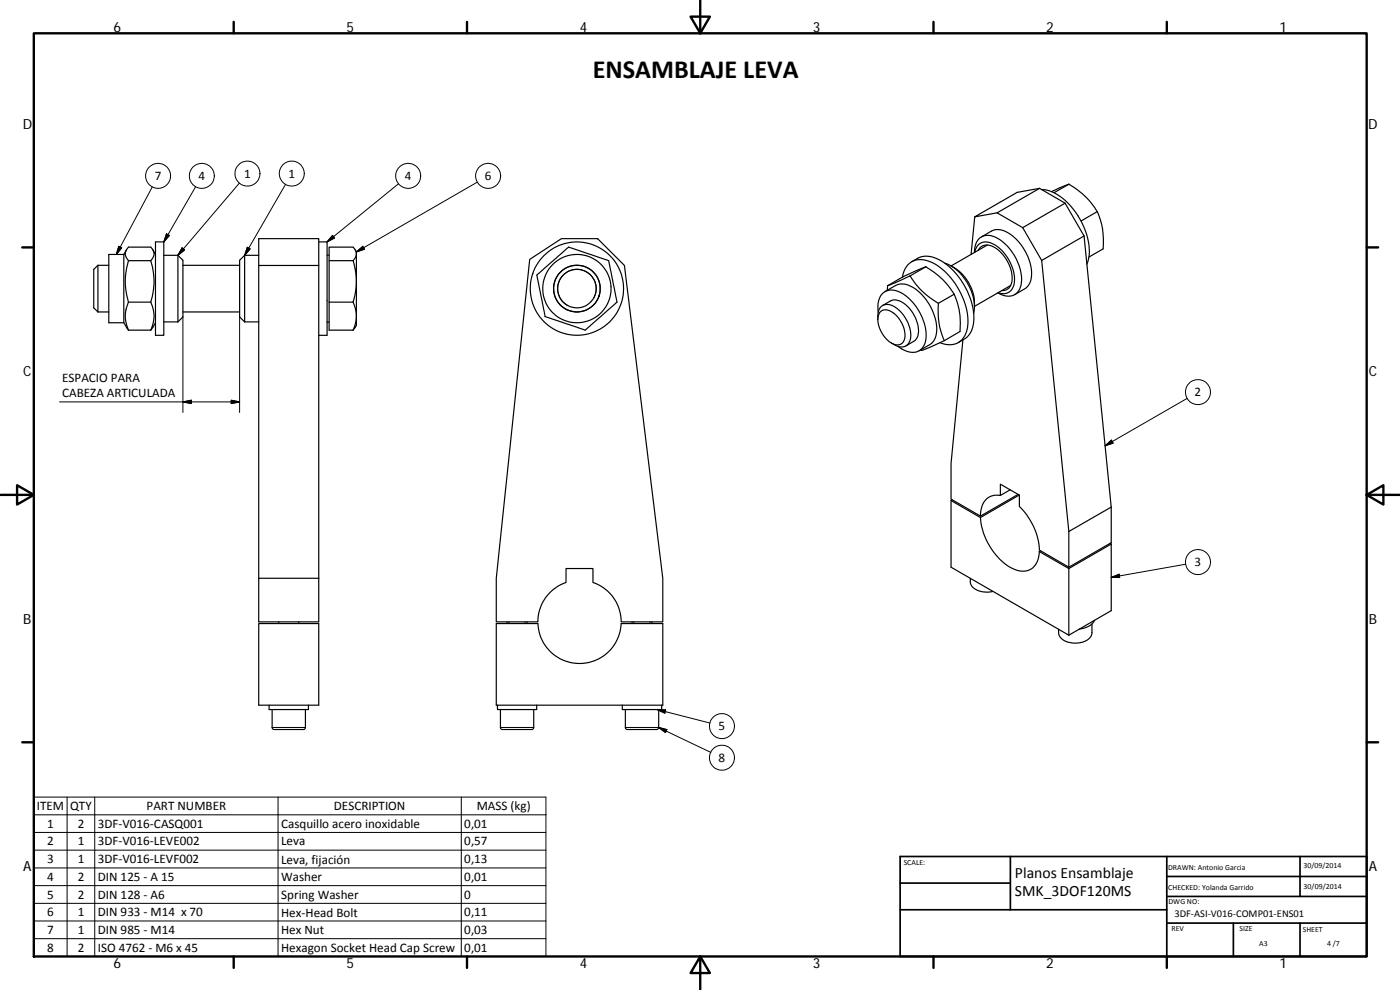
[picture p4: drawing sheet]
<svg xmlns="http://www.w3.org/2000/svg" width="420mm" height="297mm" viewBox="0 0 420 297" stroke-linecap="round" stroke-linejoin="round" font-family="sans-serif">
<g fill="none" stroke="#000" stroke-width=".36">
<path d="M312 56.5l-6.7 1.2-12.8 7.4 6.7-1.2M312 56.5l-12.8 7.4M312 56.5l7.6 4.5M312.6 56.9a13.9 13.9 0 0 1 9.9 6.3 19.6 19.6 0 0 1 4.2 14.2l-.5 1.9M320.8 55.3l-4.5 2.5M320.8 55.3a21.2 21.2 0 0 1 9.1 9.5l1 3.9 .2 2.8v3.2l-4.3 2.4M320.8 55.3l-5.2 2.2M29.4 79.6h3.2M29.4 79.6l-1.3 1.2v11.6l1.3 1.2M29.4 79.6v14M32.6 76.3h4.6v20.5h-4.6zM38 75l-.8 1.3"/>
<path d="M38.6 78.2a20.8 20.8 0 0 0 0 12.5M38.6 78.2a2.64 2.64 0 0 1 0-4.1h6.6a2.57 2.57 0 0 1 0 4.1M38.6 78.2h6.6M45.2 78.2a20 20 0 0 1 0 12.5M45.9 75l.8 1.3M46.7 72.6h2.5v28h-2.5zM49.2 76.6h4.2M53.4 76.6l1.5 1.5v17l-1.5 1.5M53.4 76.6v20M54.9 79.6h17M73.4 76.6v20M73.4 76.6h4.2"/>
<path d="M73.4 76.6l-1.5 1.5v17l1.5 1.5M77.6 71.6h18.1v115h-18.1zM77.6 79.7h18.1M95.7 72.6h2.5v28h-2.5M98.2 76.6h.6M98.8 78.2h7.2M106 78.2a2.57 2.57 0 0 0 0-4.1h-7.2v16.6M106 78.2l.7 3.2 .3 3M106.6 75l.4 .6v8.8M159 77.8l9.5-6.2h10.9l8 8.1 11.5 93.8v13.1h-12.5a12.5 12.5 0 0 0-8.4-11.8v-4.2h-8.1v4.2a12.4 12.4 0 0 0-8.5 11.8h-12.5v-13.1zM273.6 78.5l1.8-1a7.8 7.8 0 0 1 8.3 1.6 21.4 21.4 0 0 1 8.5 17.7 6.3 6.3 0 0 1-2.8 5l-1.8 1M283.5 79a14.6 14.6 0 0 1 8.8 11.3l.1 1.9-.2 1.8"/>
<path d="M285.4 79.8a13.1 13.1 0 0 1 7 12.2M292.4 75.7a4.5 4.5 0 0 1 3.3-5 9.2 9.2 0 0 1 7.8 4.5 13.7 13.7 0 0 1 2.9 10.6 4 4 0 0 1-6.3 2.4l-.6-.3M292.4 75.7h.1M292.5 65.1l-1.1 11.2M292.6 75.7a3.5 3.5 0 0 1 5.6-2.4 12.7 12.7 0 0 1 6.1 11.9 3.3 3.3 0 0 1-4.7 2.6M293.6 75.1a3.2 3.2 0 0 1 5-.8 11.1 11.1 0 0 1 5 10.5 2.82 2.82 0 0 1-3 2.4M294.5 71.1l3-1.8a6.3 6.3 0 0 1 7 2.1 14.6 14.6 0 0 1 4.9 12.6l-.6 1.4-.9 1-3.4 2M296.3 73.5l-10.8 6.3M299.2 63.9l7.7 4.4M306.9 68.3l5.7 9.8M306.9 68.3l12.7-7.3 5.7 9.8M312.6 78.1l8.2 81.4"/>
<path d="M325.3 70.8l8.2 81.3M325.3 70.8l-12.7 7.3M329.3 63.5l-4.9 2.8M29.4 93.6h3.2M37.2 96.8l1.4 2.3M38.6 90.7a9.7 9.7 0 0 0 0 8.4M38.6 99.1h6.6M38.6 90.7h6.6M45.2 90.7a9.4 9.4 0 0 1 0 8.4M46.7 96.8l-1.5 2.3M49.2 96.6h4.2M54.9 93.6h17"/>
<path d="M73.4 96.6h4.2M98.2 96.6h.6M98.8 90.7v8.4h7.2M98.8 90.7h7.2M106 90.7l.7 2.1 .3 2.1M107 94.9l-.3 2-.7 2.2M107 94.9v2.7l-1 1.5M107 84.4l-.3 3-.7 3.3M107 84.4v10.5M161.1 82.5l8.9-7.8a.92 .92 0 0 1 1.5-.3l10.3 3.5a.92 .92 0 0 1 1 1.2l2.2 10.7a.89 .89 0 0 1-.5 1.4l-8.2 7.2a.87 .87 0 0 1-1.5 .3l-10.3-3.4a.87 .87 0 0 1-1.1-1.2zM263.5 95.9a3.9 3.9 0 0 1 1.6-4.3 4.8 4.8 0 0 1 5.1 1.8 9.8 9.8 0 0 1 2.8 9 2.87 2.87 0 0 1-4.6 1l-.9-.5M263.6 93.7a5.4 5.4 0 0 1 2.6-6.5 7.6 7.6 0 0 1 7.3 3.1 14.8 14.8 0 0 1 4.2 12.5 4 4 0 0 1-6 2.4l-2.2-1.3"/>
<path d="M264.2 93.5a2.97 2.97 0 0 1 4 .5 8.3 8.3 0 0 1 3.2 8 2.38 2.38 0 0 1-3.8 1 8.5 8.5 0 0 1-3.9-8.5zM264.9 91.7l2.3-1.4a4.8 4.8 0 0 1 5.5 2 9.9 9.9 0 0 1 2.7 8.6l-.6 1.1-.6 .4M265.6 87.5l3.2-1.8a5.7 5.7 0 0 1 6.1 1.1 15.2 15.2 0 0 1 6 13.8l-.6 1.5-.6 .8-3.9 2.4M266.4 85.7l-.1 1.4M270.8 83.2a5.5 5.5 0 0 1 8.2-4.7 21.1 21.1 0 0 1 11.5 16.9 7.1 7.1 0 0 1-3.7 7.8 6.8 6.8 0 0 1-4.7-.4M273.1 82.8l-6.7 2.9M273.1 82.8a22.9 22.9 0 0 0 8.5 8.2M277.8 80.1a22.8 22.8 0 0 1 8.6 8.2M277.8 80.1l-6.7 2.9-4.7 2.7M277.8 80.1l-4.7 2.7M281.6 91a21.7 21.7 0 0 0 1.8 11.2M286.4 88.3a21.9 21.9 0 0 1 1.7 11.2l-4.7 2.7"/>
<path d="M286.4 88.3l-4.8 2.7M303.3 85.6l-10.9 6.3M274.2 102.4l-2.3 1.4M283.4 102.2l-6.4 2.9-.3 .1-.4-.3M289 102l-3.6 37.1v10.7l8.8 5.1 11.4-6.6M285.4 150.2v20l35.4 20.4M285.4 150.2l8.8 5.1M285.8 150l-.4 .2M294.2 155.3a19.1 19.1 0 0 0 10.1 15.5 5 5 0 0 0 7.6-4.6v-.7M300.2 148.7v-3.4l5.7 3.3v3.4a19.6 19.6 0 0 1 6 13.1l8.9 5.1M303.2 147l-3 1.7a4.9 4.9 0 0 0-5.9 4.8l-.1 1.4M305.9 148.5l-11.7 6.8"/>
<path d="M320.8 159.5v10.7M333.5 152.1l-12.7 7.4M333.5 152.1v10.7l-12.7 7.4M77.6 173.5h18.1M291.2 173.5v1a4.2 4.2 0 0 0 4.5 3.1l2.3-.1M311.9 165.5l8.9 5.1M312.3 165.3l-.4 .2M320.8 170.6v20M333.2 163l.3 .2M333.5 163.2v20l-12.7 7.4M333.5 163.2l-12.7 7.4M77.6 187.1h18.1v24.5h-18.1z"/>
<path d="M83.7 186.6v.5M89.7 186.6v.5M148.9 187.1h12.5a12.5 12.5 0 0 0 12.5 12 12.5 12.5 0 0 0 12.5-12h12.5v24.5h-50zM152.2 186.6v.5M158.2 186.6v.5M189.7 186.6v.5M195.7 186.6v.5M327.7 187.2v2.6a4 4 0 0 1-4.1 3.1 5.5 5.5 0 0 1-5.8-2.4l-.1-1.7M328.5 186.1a5.3 5.3 0 0 1-4.6 2.6M80.8 211.6v1.3h11.8v-1.3M81.7 212.9v5.4a1.21 1.21 0 0 0 1.6 .6h3.6a11.5 11.5 0 0 0 4.7-.3l.1-5.7M149.3 211.6v1.3h11.8v-1.3"/>
<path d="M150.2 212.9v5.4a1.2 1.2 0 0 0 1.6 .6h7.5a.67 .67 0 0 0 .9-.6v-5.4M186.8 211.6v1.3h11.8v-1.3M187.7 212.9v5.4a1.23 1.23 0 0 0 1.6 .6h3.6a11.5 11.5 0 0 0 4.7-.3l.1-5.7"/>
<circle cx="173.1" cy="86.6" r="5.8"/>
<circle cx="173.1" cy="86.6" r="14"/>
<circle cx="173.1" cy="86.6" r="10.2"/>
<circle cx="173.1" cy="86.6" r="7"/>
</g>
<g fill="none" stroke="#000" stroke-width=".3">
<path d="M45.7 56.1l-10.8 20.2M58.7 56l-9.5 16.6M71.8 54.9l-18.4 21.7M85.7 55.3l-12.3 21.3M119.6 55.1l-21.4 17.5M143.2 54.7l-36.2 20.9M35.6 73.9l.9 .5-1.6 1.9zM50 70.2l.8 .5-1.6 1.9zM54.6 74.4l.8 .6-2 1.6zM74.2 74.2l.9 .5-1.7 1.9zM99.8 70.6l.6 .8-2.2 1.2zM107 75.6l1.9-1.7 .5 .9z"/>
<path d="M54.9 95.1v28.7M71.9 95.1v28.7M178.2 89.4a5.8 5.8 0 0 0-2.3-7.9 5.8 5.8 0 0 0-7.9 2.3 5.8 5.8 0 0 0 2.4 7.9M356.3 119.5l-24.7 14.3M17.9 120.6h54M54.9 120.6l2.5-.5v1zM69.4 120.1l2.5 .5-2.5 .5zM331.6 133.8l2-1.7 .5 .8zM333.5 173.2l2.4-.9 .1 1zM355.8 169.3l-22.3 3.9M152.8 186.6v.5M157.6 186.6v.5"/>
<path d="M190.3 186.6v.5M195.1 186.6v.5M81.7 218.3h9.9M150.2 218.3h9.9M187.7 218.3h9.9M197.2 212.9l2.6 .1-.3 1zM197.2 212.9l15.9 4M197.7 218.3l2.4 .6-.4 .9zM197.7 218.3l15.6 7.4M10.1 239.2h153.7v47.8h-153.7zM20.1 239.2v47.8M28.4 239.2v47.8"/>
<path d="M83.4 239.2v47.8M138.4 239.2v47.8M10.1 244.5h153.7M10.1 249.8h153.7M10.1 255.1h153.7M10.1 260.4h153.7M10.1 265.7h153.7M10.1 271h153.7M10.1 276.3h153.7M10.1 281.6h153.7"/>
<circle cx="47.5" cy="52.8" r="3.7"/>
<circle cx="60.6" cy="52.8" r="3.7"/>
<circle cx="74.3" cy="52.1" r="3.8"/>
<circle cx="87.6" cy="52.1" r="3.8"/>
<circle cx="122.5" cy="52.8" r="3.7"/>
<circle cx="146.5" cy="52.8" r="3.7"/>
<circle cx="359.5" cy="117.6" r="3.8"/>
<circle cx="359.5" cy="168.6" r="3.7"/>
<circle cx="216.7" cy="217.9" r="3.8"/>
<circle cx="216.7" cy="227.4" r="3.8"/>
</g>
<g fill="none" stroke="#000" stroke-width=".71">
<path d="M10.1 10h400.1v277h-400.1zM70.1 6.6v3.4M140.2 6.6v3.4M207.3 5h5.8l-2.9 5zM210.2 0v10M280.2 6.6v3.4M350.2 6.6v3.4M6.7 74.2h3.4M410.2 74.2h3.4M.2 148.5h9.9M5.1 145.6l5 2.9-5 2.9zM410.2 148.5l5-2.9v5.8z"/>
<path d="M410.2 148.5h9.9M6.7 222.7h3.4M410.2 222.7h3.4M70.1 287v3.4M140.2 287v3.4M210.2 287l2.9 5h-5.8zM210.2 287v10M280.2 287v3.4M350.2 287v3.4"/>
</g>
<path d="M270.1 257h140.1v30h-140.1zM303.2 257v16M350.2 257v30M390.2 257v12M270.1 265h33.1M270.1 273h80.1M350.2 277h60M350.2 269h60M350.2 263h60M370.2 277v10M390.2 277v10" fill="none" stroke="#000" stroke-width=".51"/>
<path d="M35.6 73.9l.9 .5-1.6 1.9zM50 70.2l.8 .5-1.6 1.9zM54.6 74.4l.8 .6-2 1.6zM74.2 74.2l.9 .5-1.7 1.9zM99.8 70.6l.6 .8-2.2 1.2zM107 75.6l1.9-1.7 .5 .9zM54.9 120.6l2.5-.5v1zM69.4 120.1l2.5 .5-2.5 .5zM331.6 133.8l2-1.7 .5 .8zM333.5 173.2l2.4-.9 .1 1zM197.2 212.9l2.6 .1-.3 1zM197.7 218.3l2.4 .6-.4 .9z" fill="#000" stroke="#000" stroke-width=".3"/>
<text font-size="7.9" x="177.9" y="23.5">ENSAMBLAJE LEVA</text>
<g font-size="4.7">
<text x="304.6" y="263.5">Planos Ensamblaje</text>
<text x="304.6" y="268.9">SMK_3DOF120MS</text>
</g>
<g font-size="4.2">
<text x="34" y="9.6">6</text>
<text x="104" y="9.6">5</text>
<text x="174" y="9.6">4</text>
<text x="244" y="9.6">3</text>
<text x="314" y="9.6">2</text>
<text x="384" y="9.6">1</text>
<text x="6.8" y="38.7">D</text>
<text x="410.6" y="38.7">D</text>
<text x="7" y="112.9">C</text>
<text x="410.8" y="112.9">C</text>
<text x="7" y="187.1">B</text>
<text x="410.8" y="187.1">B</text>
<text x="7" y="261.3">A</text>
<text x="410.8" y="261.3">A</text>
<text x="34" y="290.4">6</text>
<text x="104" y="290.4">5</text>
<text x="174" y="290.4">4</text>
<text x="244" y="290.4">3</text>
<text x="314" y="290.4">2</text>
<text x="384" y="290.4">1</text>
</g>
<g font-size="3.9">
<text x="73.3" y="53.4">1</text>
<text x="86.6" y="53.3">1</text>
<text x="46.5" y="54">7</text>
<text x="59.6" y="54">4</text>
<text x="121.5" y="54">4</text>
<text x="145.5" y="54">6</text>
<text x="18.6" y="114.6">ESPACIO PARA</text>
<text x="18.6" y="119">CABEZA ARTICULADA</text>
<text x="358.5" y="118.9">2</text>
<text x="358.5" y="169.9">3</text>
<text x="215.7" y="219.1">5</text>
<text x="215.7" y="228.6">8</text>
<text x="11.1" y="243">ITEM</text>
<text x="21.1" y="243.1">QTY</text>
<text x="44" y="243">PART NUMBER</text>
<text x="100.2" y="243.1">DESCRIPTION</text>
<text x="143.1" y="243.2">MASS (kg)</text>
<text x="14.1" y="248.3">1</text>
<text x="23.3" y="248.4">2</text>
<text x="29.3" y="248.4">3DF‐V016‐CASQ001</text>
<text x="84.4" y="248.5">Casquillo acero inoxidable</text>
<text x="139.4" y="248.4">0,01</text>
<text x="14.1" y="253.7">2</text>
<text x="23.3" y="253.7">1</text>
<text x="29.3" y="253.7">3DF‐V016‐LEVE002</text>
<text x="84.4" y="253.7">Leva</text>
<text x="139.4" y="253.7">0,57</text>
<text x="14.1" y="259">3</text>
<text x="23.3" y="259">1</text>
<text x="29.3" y="259">3DF‐V016‐LEVF002</text>
<text x="84.4" y="259.1">Leva, fijación</text>
<text x="139.4" y="259">0,13</text>
<text x="14.1" y="264.3">4</text>
<text x="14.1" y="269.6">5</text>
<text x="23.3" y="264.3">2</text>
<text x="23.3" y="269.6">2</text>
<text x="29.3" y="264.3">DIN 125 ‐ A 15</text>
<text x="29.3" y="269.6">DIN 128 ‐ A6</text>
<text x="84.4" y="264.4">Washer</text>
<text x="84.4" y="269.7">Spring Washer</text>
<text x="139.4" y="264.3">0,01</text>
<text x="139.4" y="269.6">0</text>
<text x="14.1" y="274.9">6</text>
<text x="23.3" y="274.9">1</text>
<text x="29.3" y="274.9">DIN 933 ‐ M14 x 70</text>
<text x="84.4" y="275">Hex‐Head Bolt</text>
<text x="139.4" y="274.9">0,11</text>
<text x="14.1" y="280.2">7</text>
<text x="23.3" y="280.2">1</text>
<text x="29.3" y="280.2">DIN 985 ‐ M14</text>
<text x="84.4" y="280.2">Hex Nut</text>
<text x="139.4" y="280.2">0,03</text>
<text x="14.2" y="285.6">8</text>
<text x="23.3" y="285.6">2</text>
<text x="29.3" y="285.6">ISO 4762 ‐ M6 x 45</text>
<text x="84.4" y="285.6">Hexagon Socket Head Cap Screw</text>
<text x="139.4" y="285.6">0,01</text>
</g>
<text font-size="3.1" x="352.5" y="275.2">3DF‐ASI‐V016‐COMP01‐ENS01</text>
<g font-size="2.4">
<text x="271.2" y="259.7">SCALE:</text>
<text x="350.6" y="260.9">DRAWN: Antonio Garcia</text>
<text x="391.2" y="260.6">30/09/2014</text>
<text x="350.6" y="267">CHECKED: Yolanda Garrido</text>
<text x="391.2" y="266.6">30/09/2014</text>
<text x="350.7" y="271.4">DWG NO:</text>
<text x="351.6" y="279.3">REV</text>
<text x="372" y="279.4">SIZE</text>
<text x="391" y="279.6">SHEET</text>
<text x="377.9" y="283.8">A3</text>
<text x="398.3" y="283.8">4 /7</text>
</g>
</svg>
